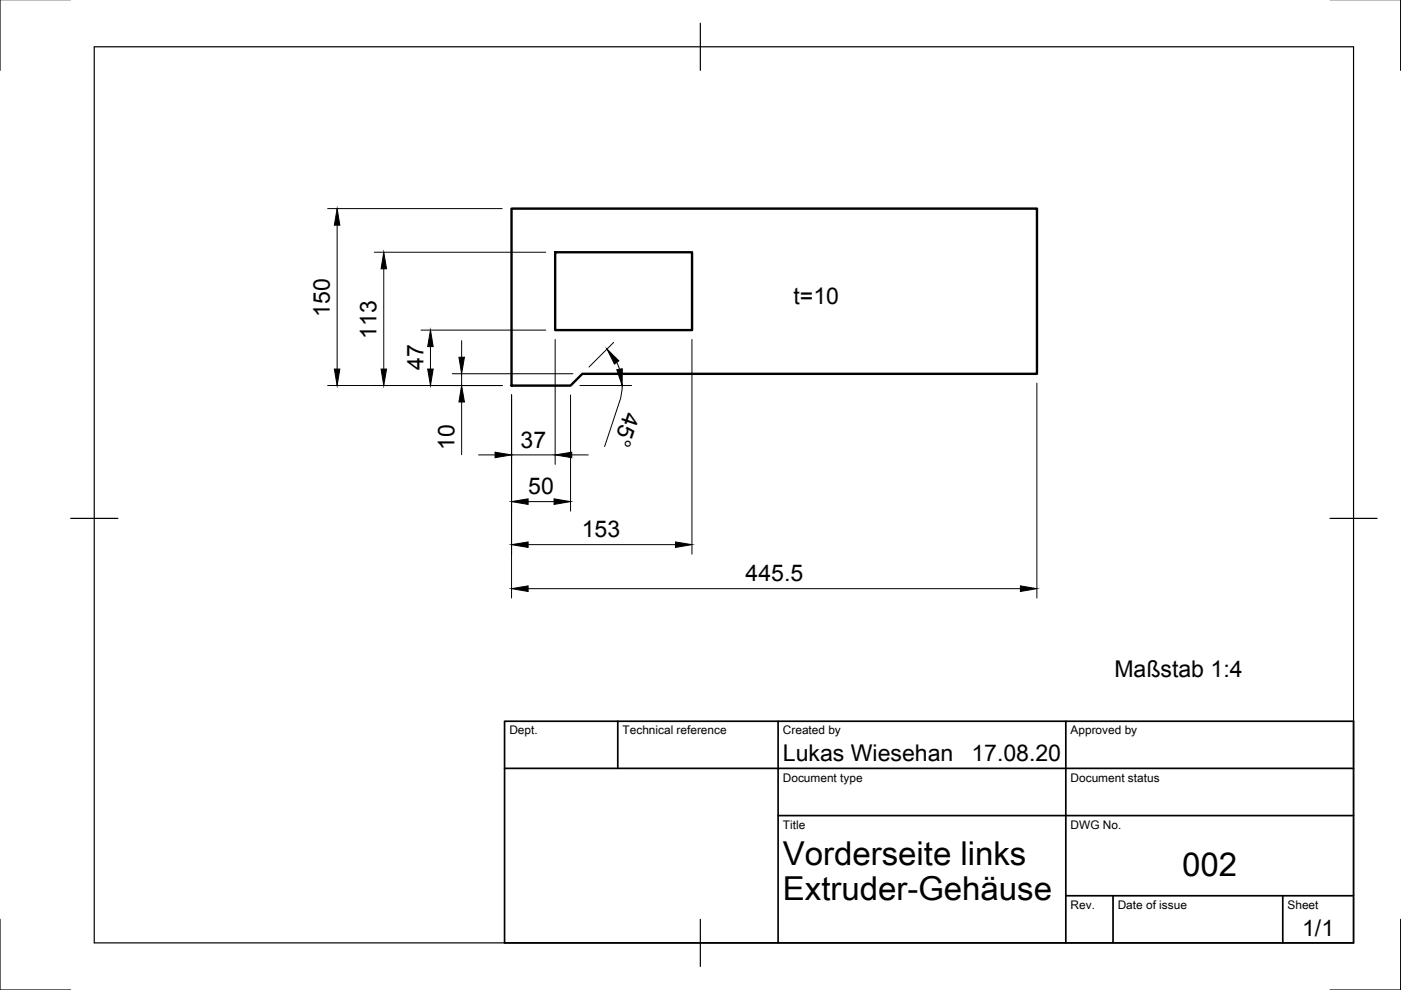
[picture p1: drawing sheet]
<svg xmlns="http://www.w3.org/2000/svg" width="297mm" height="210mm" viewBox="0 0 297 210" stroke-linecap="round" stroke-linejoin="round" font-family="sans-serif">
<!-- layer: Sichtbar -->
<path d="M108.5 44.2h111.4v35.1h-96.4l-2.5 2.5h-12.5zM117.7 53.5h29v16.5h-29z" fill="none" stroke="#000" stroke-width=".51"/>
<!-- layer: Border -->
<path d="M0 -.1v15M297 -.1v15M20 9.9h267v190h-267zM148.5 4.9v10M15 109.9h10M282 109.9h10M0 194.9v15h15M148.5 194.9v10M297 194.9v15h-15" fill="none" stroke="#000" stroke-width=".25"/>
<!-- layer: TitleBlock -->
<path d="M107 152.9h180v47h-180zM131 152.9v10M165 152.9v47M226 152.9v47M107 162.9h180M165 172.9h122M226 189.9h61M236 189.9v10M272 189.9v10" fill="none" stroke="#000" stroke-width=".36"/>
<!-- layer: Dimensions -->
<g fill="none" stroke="#000" stroke-width=".21">
<path d="M69.5 44.2h37M71.5 47.7v30.5M79.4 53.5h36.3M81.4 57v21.2M89.3 70h26.4M91.3 73.5v4.7M95.9 79.2h25.6M97.9 72.2v3.5M97.9 79.2v2.5M117.7 72v26.5M130.1 72.6l-5.2 5.2M130.8 76.8l.6 1.5"/>
<path d="M146.7 72v45.5M69.5 81.7h37M97.9 85.2v11.2M101.5 96.4h3.5M108.5 83.7v43.1M108.5 96.4h9.2M121 83.7v24.7M121.2 96.4h3.5M123 81.7h10.9M131.9 81.7l-.4 2.9-3.3 10.1M219.8 81.2v45.6M112 106.4h5.5"/>
<path d="M112 115.5h31.2M112 124.8h104.3"/>
</g>
<g fill="#000" stroke="#000" stroke-width=".21">
<path d="M71.5 44.2l.6 3.5h-1.2zM81.4 53.5l.6 3.5h-1.2zM70.9 78.2h1.2l-.6 3.5zM80.8 78.2h1.2l-.6 3.5zM90.7 78.2h1.1l-.5 3.5zM91.3 70l.5 3.5h-1.1zM97.3 75.7h1.2l-.6 3.5zM128.7 74l2.5 2.5-.9 .7zM130.8 78.4l1.1-.2v3.5zM97.9 81.7l.6 3.5h-1.2zM105 95.9l3.5 .5-3.5 .6zM117.7 96.4l3.5-.5v1.1z"/>
<path d="M108.5 106.4l3.5-.6v1.1zM108.5 115.5l3.5-.6v1.2zM117.5 105.8l3.5 .6-3.5 .5zM143.2 114.9l3.5 .6-3.5 .6zM108.5 124.8l3.5-.6v1.2zM216.3 124.2l3.5 .6-3.5 .6z"/>
</g>
<g font-size="7">
<text x="166" y="183.4">Vorderseite links</text>
<text x="250.7" y="185.8">002</text>
<text x="166" y="190.9">Extruder-Gehäuse</text>
</g>
<g font-size="4.9">
<text x="168.2" y="64.5">t=10</text>
<text x="69.9" y="67.2" transform="rotate(-90 69.9 67.2)">150</text>
<text x="79.8" y="71.9" transform="rotate(-90 79.8 71.9)">113</text>
<text x="89.8" y="78.5" transform="rotate(-90 89.8 78.5)">47</text>
<text x="132.4" y="87.1" transform="rotate(108 132.4 87.1)">45°</text>
<text x="96.3" y="95.5" transform="rotate(-90 96.3 95.5)">10</text>
<text x="110.4" y="94.9">37</text>
<text x="112" y="104.8">50</text>
<text x="123.4" y="113.9">153</text>
<text x="158.1" y="123.2">445.5</text>
<text x="236.3" y="143.6">Maßstab 1:4</text>
<text x="166" y="161.4">Lukas Wiesehan</text>
<text x="206" y="161.4">17.08.20</text>
<text x="276.1" y="198.5">1/1</text>
</g>
<g font-size="2.5">
<text x="108" y="155.7">Dept.</text>
<text x="132" y="155.7">Technical reference</text>
<text x="166" y="155.7">Created by</text>
<text x="227" y="155.7">Approved by</text>
<text x="166" y="165.7">Document type</text>
<text x="227" y="165.7">Document status</text>
<text x="166" y="175.7">Title</text>
<text x="227" y="175.7">DWG No.</text>
<text x="227" y="192.7">Rev.</text>
<text x="237" y="192.7">Date of issue</text>
<text x="273" y="192.7">Sheet</text>
</g>
</svg>
